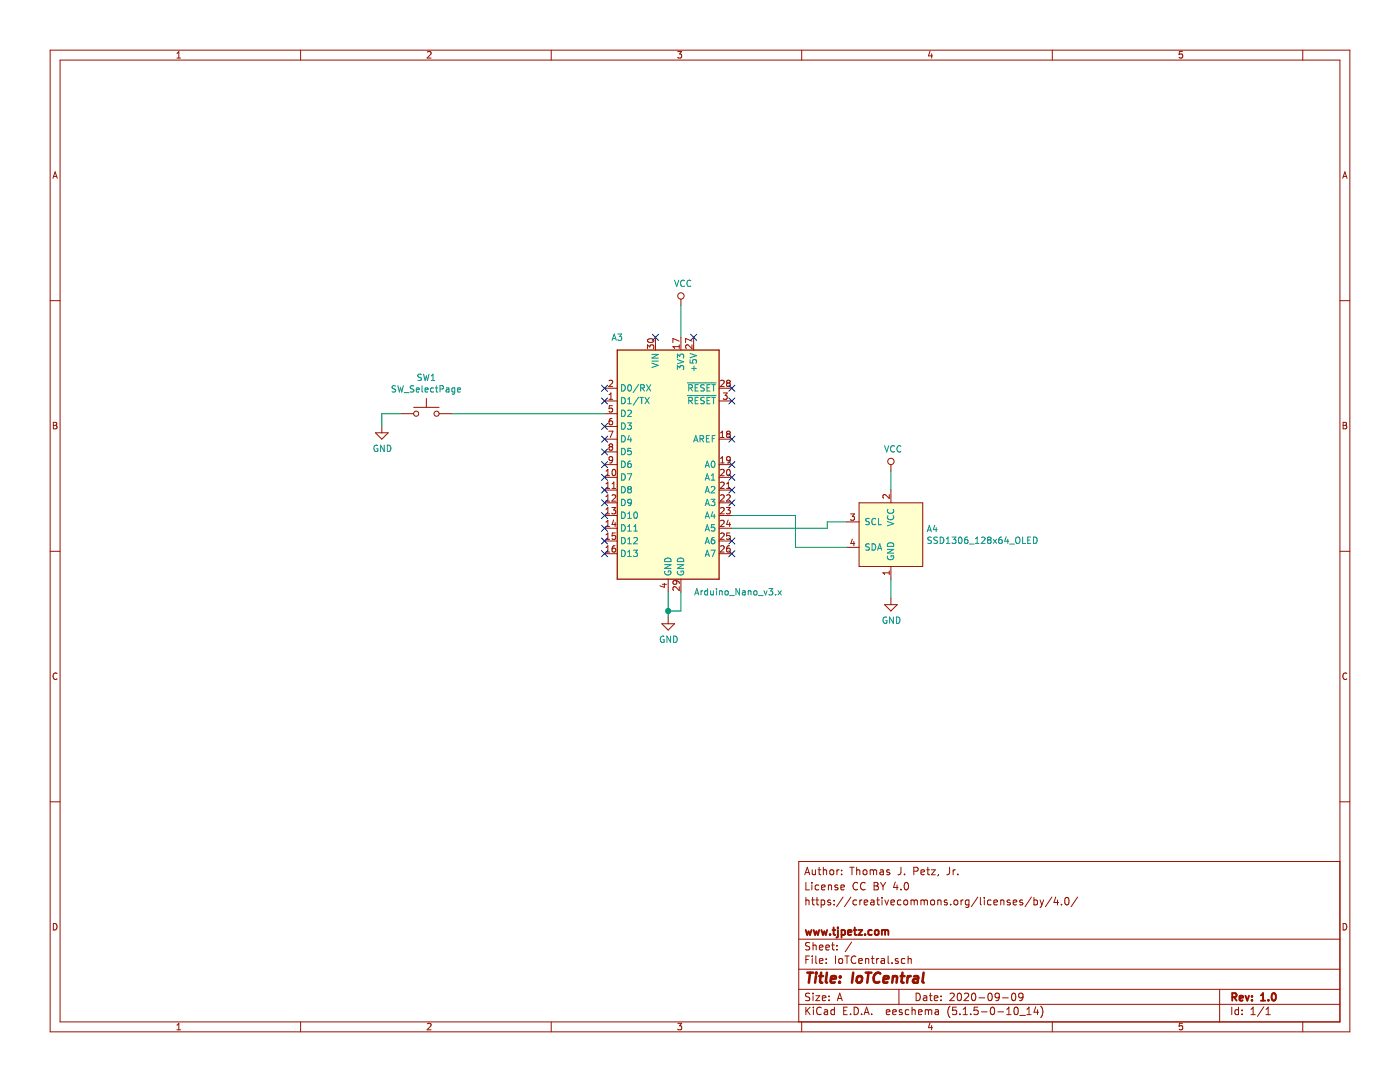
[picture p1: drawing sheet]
EESchema Schematic File Version 4
EELAYER 30 0
EELAYER END
$Descr A 11000 8500
encoding utf-8
Sheet 1 1
Title "IoTCentral"
Date "2020-09-09"
Rev "1.0"
Comp "www.tjpetz.com"
Comment1 ""
Comment2 "https://creativecommons.org/licenses/by/4.0/"
Comment3 "License CC BY 4.0"
Comment4 "Author: Thomas J. Petz, Jr."
$EndDescr
Wire Wire Line
	5250 4800 5250 4850
Wire Wire Line
	5350 4800 5250 4800
Wire Wire Line
	5350 4650 5350 4800
Connection ~ 5250 4800
Wire Wire Line
	5250 4650 5250 4800
$Comp
L power:GND #PWR02
U 1 1
P 5250 4850
F 0 "#PWR02" H 5250 4600 50  0001 C CNN
F 1 "GND" H 5255 4677 50  0000 C CNN
F 2 "" H 5250 4850 50  0001 C CNN
F 3 "" H 5250 4850 50  0001 C CNN
	1    5250 4850
	1    0    0    -1  
$EndComp
NoConn ~ 5450 2650
NoConn ~ 4750 3050
NoConn ~ 4750 3150
NoConn ~ 4750 3450
NoConn ~ 4750 3550
NoConn ~ 4750 3650
NoConn ~ 4750 3750
NoConn ~ 4750 3850
NoConn ~ 4750 3950
NoConn ~ 4750 4050
NoConn ~ 4750 4150
NoConn ~ 4750 4250
NoConn ~ 4750 4350
NoConn ~ 5750 4350
NoConn ~ 5750 4250
NoConn ~ 5750 3950
NoConn ~ 5750 3850
NoConn ~ 5750 3750
NoConn ~ 5750 3450
NoConn ~ 5750 3150
NoConn ~ 5750 3050
$Comp
L MCU_Module:Arduino_Nano_v3.x A3
U 1 1
P 5250 3650
F 0 "A3" H 4850 4650 50  0000 C CNN
F 1 "Arduino_Nano_v3.x" H 5800 2650 50  0000 C CNN
F 2 "Module:Arduino_Nano" H 5250 3650 50  0001 C CIN
F 3 "http://www.mouser.com/pdfdocs/Gravitech_Arduino_Nano3_0.pdf" H 5250 3650 50  0001 C CNN
	1    5250 3650
	1    0    0    -1  
$EndComp
$Comp
L Switch:SW_Push SW1
U 1 1
P 3350 3250
F 0 "SW1" H 3350 3535 50  0000 C CNN
F 1 "SW_SelectPage" H 3350 3444 50  0000 C CNN
F 2 "" H 3350 3450 50  0001 C CNN
F 3 "~" H 3350 3450 50  0001 C CNN
	1    3350 3250
	1    0    0    -1  
$EndComp
$Comp
L power:GND #PWR04
U 1 1
P 3000 3350
F 0 "#PWR04" H 3000 3100 50  0001 C CNN
F 1 "GND" H 3005 3177 50  0000 C CNN
F 2 "" H 3000 3350 50  0001 C CNN
F 3 "" H 3000 3350 50  0001 C CNN
	1    3000 3350
	1    0    0    -1  
$EndComp
Wire Wire Line
	3150 3250 3000 3250
Wire Wire Line
	3000 3250 3000 3350
$Comp
L power:GND #PWR07
U 1 1
P 7000 4700
F 0 "#PWR07" H 7000 4450 50  0001 C CNN
F 1 "GND" H 7005 4527 50  0000 C CNN
F 2 "" H 7000 4700 50  0001 C CNN
F 3 "" H 7000 4700 50  0001 C CNN
	1    7000 4700
	1    0    0    -1  
$EndComp
Wire Wire Line
	7000 4550 7000 4700
$Comp
L power:VCC #PWR06
U 1 1
P 7000 3700
F 0 "#PWR06" H 7000 3550 50  0001 C CNN
F 1 "VCC" H 7017 3873 50  0000 C CNN
F 2 "" H 7000 3700 50  0001 C CNN
F 3 "" H 7000 3700 50  0001 C CNN
	1    7000 3700
	1    0    0    -1  
$EndComp
Wire Wire Line
	7000 3700 7000 3850
Wire Wire Line
	5750 4050 6250 4050
Wire Wire Line
	6250 4050 6250 4300
Wire Wire Line
	6250 4300 6650 4300
Wire Wire Line
	5750 4150 6500 4150
Wire Wire Line
	6500 4150 6500 4100
Wire Wire Line
	6500 4100 6650 4100
$Comp
L MyParts2:SSD1306_128x64_OLED A4
U 1 1
P 6850 4150
F 0 "A4" H 7278 4146 50  0000 L CNN
F 1 "SSD1306_128x64_OLED" H 7278 4055 50  0000 L CNN
F 2 "" H 6850 4150 50  0001 C CNN
F 3 "" H 6850 4150 50  0001 C CNN
	1    6850 4150
	1    0    0    -1  
$EndComp
NoConn ~ 5750 3650
$Comp
L power:VCC #PWR01
U 1 1
P 5350 2400
F 0 "#PWR01" H 5350 2250 50  0001 C CNN
F 1 "VCC" H 5367 2573 50  0000 C CNN
F 2 "" H 5350 2400 50  0001 C CNN
F 3 "" H 5350 2400 50  0001 C CNN
	1    5350 2400
	1    0    0    -1  
$EndComp
Wire Wire Line
	5350 2400 5350 2650
NoConn ~ 5150 2650
Wire Wire Line
	3550 3250 4750 3250
NoConn ~ 4750 3350
$EndSCHEMATC
